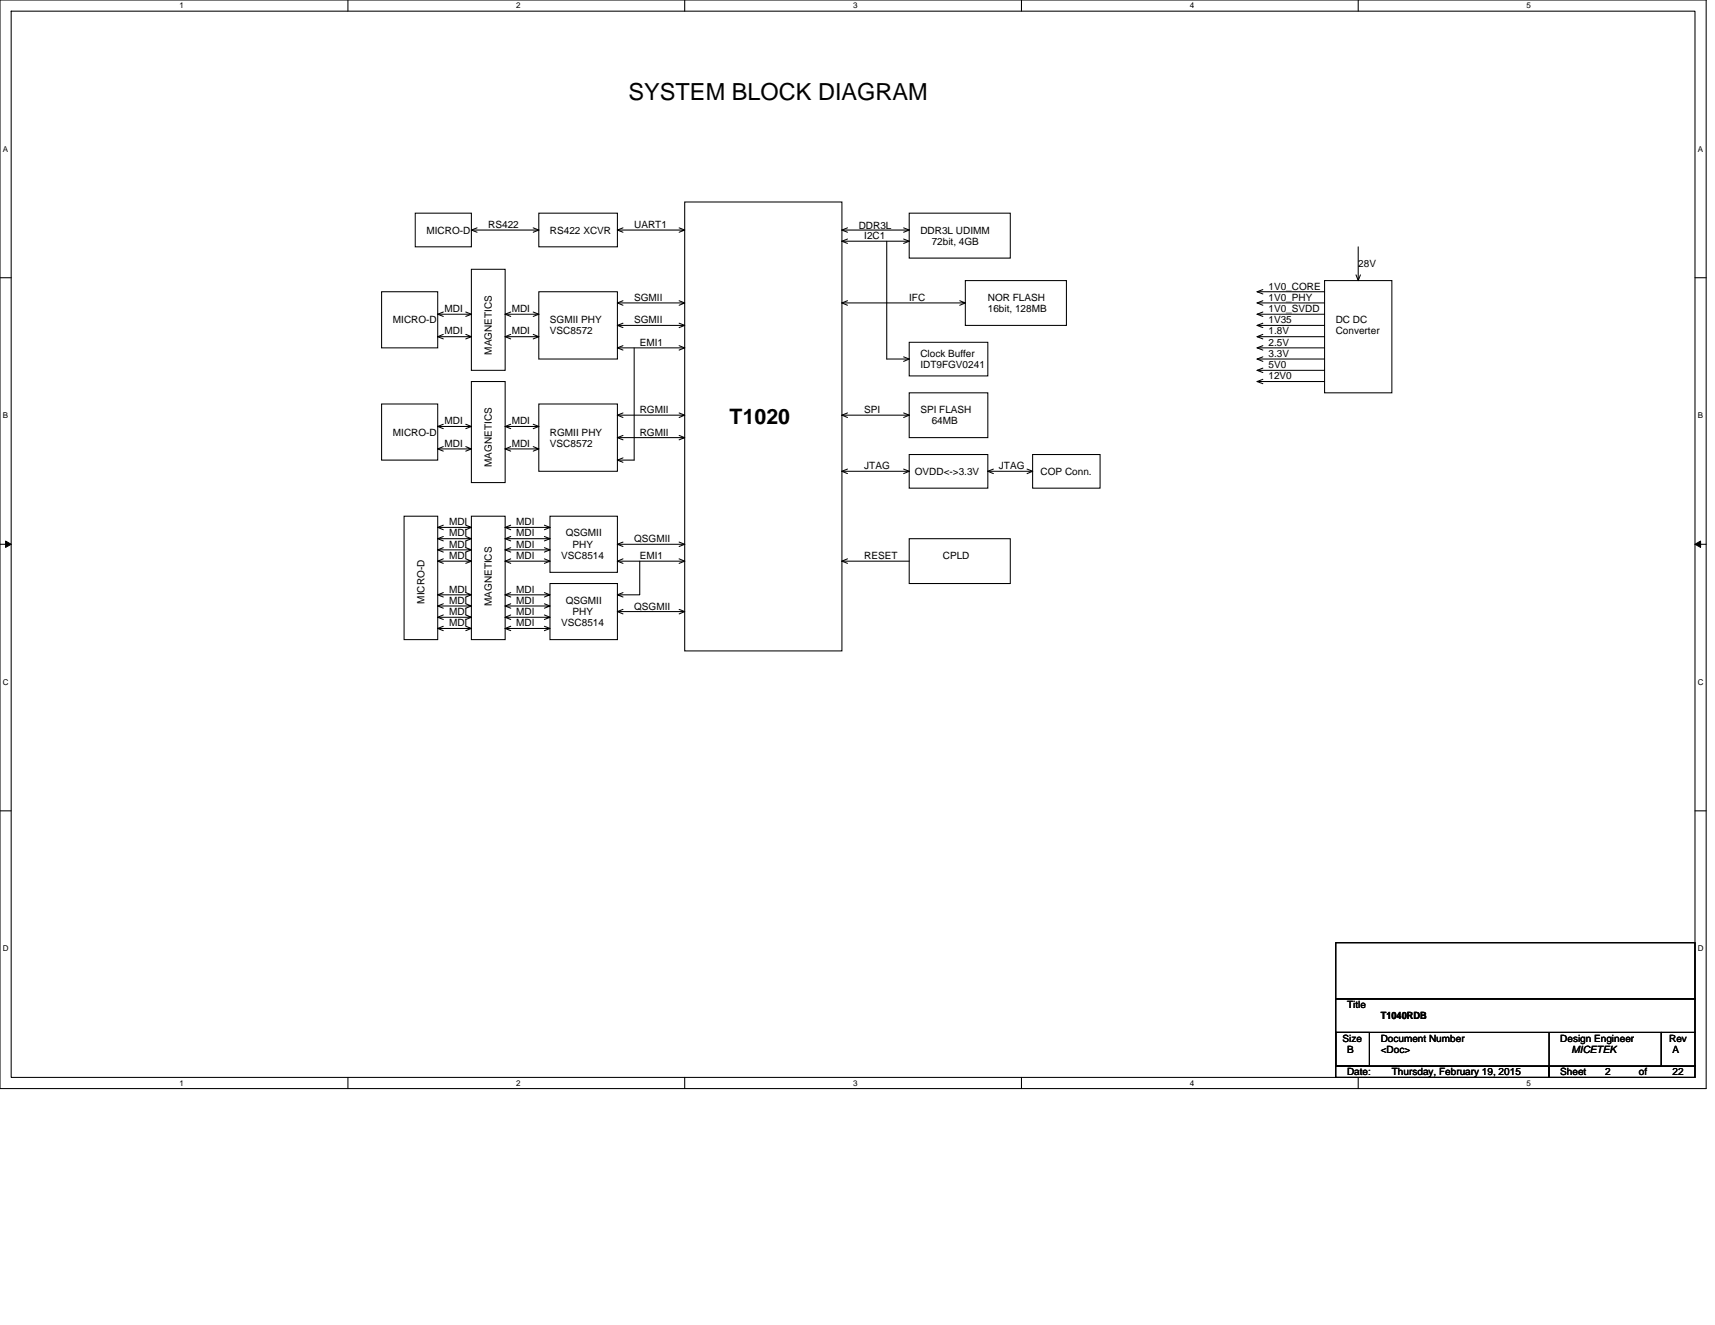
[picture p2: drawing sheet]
<svg xmlns="http://www.w3.org/2000/svg" width="279mm" height="216mm" viewBox="0 0 279 216" stroke-linecap="round" stroke-linejoin="round" font-family="sans-serif">
<path d="M0 0h278v177.4h-278zM1.8 1.8h274.3v173.8h-274.3z" fill="none" stroke="#000" stroke-width=".17"/>
<g fill="#fff">
<path d="M29.3 .2h.7v1.5h-.7z"/>
<path d="M29.3 175.7h.7v1.5h-.7z"/>
</g>
<path d="M56.7 0v1.8M56.7 175.6v1.8" fill="none" stroke="#000" stroke-width=".17"/>
<g fill="#fff">
<path d="M84.1 .2h.7v1.5h-.7z"/>
<path d="M84.1 175.7h.7v1.5h-.7z"/>
</g>
<path d="M111.5 0v1.8M111.5 175.6v1.8" fill="none" stroke="#000" stroke-width=".17"/>
<g fill="#fff">
<path d="M139 .2h.7v1.5h-.7z"/>
<path d="M139 175.7h.7v1.5h-.7z"/>
</g>
<path d="M166.4 0v1.8M166.4 175.6v1.8" fill="none" stroke="#000" stroke-width=".17"/>
<g fill="#fff">
<path d="M193.8 .2h.8v1.5h-.8z"/>
<path d="M193.8 175.7h.8v1.5h-.8z"/>
</g>
<path d="M221.3 0v1.8M221.3 175.6v1.8" fill="none" stroke="#000" stroke-width=".17"/>
<g fill="#fff">
<path d="M248.7 .2h.7v1.5h-.7z"/>
<path d="M248.7 175.7h.7v1.5h-.7z"/>
<path d="M.5 23.5h.8v1.5h-.8z"/>
<path d="M276.6 23.5h.9v1.5h-.9z"/>
<path d="M.5 67h.8v1.4h-.8z"/>
<path d="M276.6 67h.9v1.4h-.9z"/>
</g>
<path d="M0 45.3h1.8M276.1 45.3h1.9" fill="none" stroke="#000" stroke-width=".17"/>
<g fill="#fff">
<path d="M.5 110.4h.9v1.5h-.9z"/>
<path d="M276.6 110.4h1v1.5h-1z"/>
</g>
<path d="M0 88.7h1.8M276.1 88.7h1.9" fill="none" stroke="#000" stroke-width=".17"/>
<path d="M.9 88.2l.9 .5-.9 .5zM276.1 88.7l1-.5v1z" fill="#000" stroke="#000" stroke-width=".16"/>
<g fill="#fff">
<path d="M.5 153.8h.9v1.5h-.9z"/>
<path d="M276.6 153.8h1v1.5h-1z"/>
</g>
<g fill="none" stroke="#000" stroke-width=".17">
<path d="M67.6 34.7h9.2v5.5h-9.2zM76.8 37.5h11M76.8 37.5l.9 .3M77.7 37.1l-.9 .4M86.9 37.1l.9 .4M87.8 34.7h12.8v5.5h-12.8zM87.8 37.5l-.9 .3M100.6 37.5l.9 .3M100.6 37.5h10.9l-.9 .3M101.5 37.1l-.9 .4M110.6 37.1l.9 .4M111.5 32.9h25.7v73.2h-25.7z"/>
<path d="M137.2 39.3h10.9M137.2 39.3l.9 .4M137.2 37.5h10.9M137.2 37.5l.9 .3M138.1 38.9l-.9 .4M138.1 37.1l-.9 .4M144.5 39.3v19.2h3.6M147.2 37.1l.9 .4M147.2 38.9l.9 .4M148.1 34.7h16.5v7.4h-16.5zM148.1 37.5l-.9 .3M148.1 39.3l-.9 .4"/>
<path d="M62.2 47.5h9.1v9.2h-9.1zM71.3 51.2h5.5M71.3 51.2l.9 .4M71.3 54.9l.9 .3M72.2 50.8l-.9 .4M72.2 54.5l-.9 .4M75.9 50.8l.9 .4M75.9 54.5l.9 .4h-5.5M76.8 43.9h5.5v16.4h-5.5zM76.8 51.2l-.9 .4M76.8 54.9l-.9 .3M82.3 51.2h5.5"/>
<path d="M82.3 51.2l.9 .4M82.3 54.9l.9 .3M83.2 50.8l-.9 .4M83.2 54.5l-.9 .4M86.9 50.8l.9 .4M86.9 54.5l.9 .4h-5.5M87.8 51.2l-.9 .4M87.8 47.5h12.8v11h-12.8zM87.8 54.9l-.9 .3M100.6 53l.9 .4M100.6 53h10.9l-.9 .4M100.6 56.7h10.9"/>
<path d="M100.6 56.7l.9 .3M100.6 49.4l.9 .3M100.6 49.4h10.9l-.9 .3M101.5 52.7l-.9 .3M101.5 56.3l-.9 .4M101.5 49l-.9 .4M103.3 56.7v18.3h-2.7M110.6 52.7l.9 .3M110.6 56.3l.9 .4M110.6 49l.9 .4M111.5 56.7l-.9 .3M137.2 49.4l.9 .3"/>
<path d="M138.1 49l-.9 .4M147.2 58.1l.9 .4M148.1 55.8h12.8v5.5h-12.8zM148.1 58.5l-.9 .4M156.4 49l.9 .4h-20.1M157.3 45.7h16.4v7.3h-16.4zM157.3 49.4l-.9 .3M204.8 49.4l.9 .3M204.8 51.2l.9 .4M204.8 54.9l.9 .3M204.8 58.5l.9 .4M204.8 56.7l.9 .3"/>
<path d="M204.8 53l.9 .4M204.8 47.5l.9 .4M204.8 49.4h11M204.8 51.2h11M204.8 54.9h11M204.8 58.5h11M204.8 56.7h11M204.8 53h11M204.8 47.5h11M205.7 49l-.9 .4M205.7 50.8l-.9 .4M205.7 54.5l-.9 .4"/>
<path d="M205.7 58.1l-.9 .4M205.7 56.3l-.9 .4M205.7 52.7l-.9 .3M205.7 47.2l-.9 .3M205.7 60l-.9 .3M215.8 45.7h11v18.3h-11zM220.9 44.8l.4 .9M221.3 40.2v5.5M221.6 44.8l-.3 .9M62.2 65.8h9.1v9.2h-9.1zM71.3 69.5h5.5M71.3 69.5l.9 .3"/>
<path d="M71.3 73.2l.9 .3M72.2 69.1l-.9 .4M72.2 72.8l-.9 .4M75.9 69.1l.9 .4M75.9 72.8l.9 .4h-5.5M76.8 62.2h5.5v16.4h-5.5zM76.8 69.5l-.9 .3M76.8 73.2l-.9 .3M82.3 69.5h5.5M82.3 69.5l.9 .3M82.3 73.2l.9 .3M83.2 69.1l-.9 .4"/>
<path d="M83.2 72.8l-.9 .4M86.9 69.1l.9 .4M86.9 72.8l.9 .4h-5.5M87.8 65.8h12.8v11h-12.8zM87.8 69.5l-.9 .3M87.8 73.2l-.9 .3M100.6 71.3l.9 .4M100.6 71.3h10.9l-.9 .4M100.6 67.6l.9 .4M100.6 67.6h10.9l-.9 .4M100.6 75l.9 .3M101.5 71l-.9 .3"/>
<path d="M101.5 67.3l-.9 .3M101.5 74.6l-.9 .4M110.6 71l.9 .3M110.6 67.3l.9 .3M137.2 67.6l.9 .4M137.2 67.6h10.9M137.2 76.8h10.9M137.2 76.8l.9 .4M138.1 67.3l-.9 .3M138.1 76.4l-.9 .4M147.2 67.3l.9 .3M147.2 76.4l.9 .4"/>
<path d="M148.1 67.6l-.9 .4M148.1 64h12.8v7.3h-12.8zM148.1 74.1h12.8v5.4h-12.8zM148.1 76.8l-.9 .4M160.9 76.8h7.3M160.9 76.8l.9 .4M161.8 76.4l-.9 .4M167.3 76.4l.9 .4M168.2 74.1h11v5.4h-11zM168.2 76.8l-.9 .4M204.8 60.3l.9 .4M204.8 62.2l.9 .3"/>
<path d="M204.8 60.3h11M204.8 62.2h11M205.7 61.8l-.9 .4M65.8 84.1h5.5v20.1h-5.5zM71.3 85.9l.9 .4M71.3 87.8l.9 .3M71.3 89.6l.9 .4M71.3 91.4l.9 .4M71.3 96.9l.9 .4M71.3 98.7l.9 .4M72.2 85.6l-.9 .3M72.2 87.4l-.9 .4"/>
<path d="M72.2 89.2l-.9 .4M72.2 91.1l-.9 .3M72.2 96.6l-.9 .3M72.2 98.4l-.9 .3M75.9 85.6l.9 .3h-5.5M75.9 87.4l.9 .4h-5.5M75.9 89.2l.9 .4h-5.5M75.9 91.1l.9 .3h-5.5M75.9 96.6l.9 .3h-5.5M75.9 98.4l.9 .3h-5.5M76.8 84.1h5.5v20.1h-5.5zM76.8 85.9l-.9 .4"/>
<path d="M76.8 87.8l-.9 .3M76.8 89.6l-.9 .4M76.8 91.4l-.9 .4M76.8 96.9l-.9 .4M76.8 98.7l-.9 .4M82.3 85.9h7.3M82.3 85.9l.9 .4M82.3 87.8h7.3M82.3 87.8l.9 .3M82.3 89.6h7.3M82.3 89.6l.9 .4M82.3 91.4h7.3"/>
<path d="M82.3 91.4l.9 .4M82.3 96.9l.9 .4M82.3 96.9h7.3l-.9 .4M82.3 98.7l.9 .4M82.3 98.7h7.3l-.9 .4M83.2 85.6l-.9 .3M83.2 87.4l-.9 .4M83.2 89.2l-.9 .4M83.2 91.1l-.9 .3M83.2 96.6l-.9 .3M83.2 98.4l-.9 .3M88.7 85.6l.9 .3"/>
<path d="M88.7 87.4l.9 .4M88.7 89.2l.9 .4M88.7 91.1l.9 .3M88.7 96.6l.9 .3M88.7 98.4l.9 .3M89.6 84.1h11v9.2h-11zM89.6 95.1h11v9.1h-11zM89.6 85.9l-.9 .4M89.6 87.8l-.9 .3M89.6 89.6l-.9 .4M89.6 91.4l-.9 .4M100.6 91.4h10.9"/>
<path d="M100.6 91.4l.9 .4M100.6 88.7h10.9M100.6 88.7l.9 .3M100.6 99.7l.9 .3M101.5 91.1l-.9 .3M101.5 96.6l-.9 .3M101.5 88.3l-.9 .4M101.5 99.3l-.9 .4M104.2 91.4v5.5h-3.6l.9 .4M110.6 91.1l.9 .3M110.6 88.3l.9 .4M110.6 99.3l.9 .4h-10.9"/>
<path d="M111.5 91.4l-.9 .4M111.5 88.7l-.9 .3M111.5 99.7l-.9 .3M137.2 91.4l.9 .4M137.2 91.4h10.9M138.1 91.1l-.9 .3M148.1 87.8h16.5v7.3h-16.5zM71.3 100.6l.9 .3M71.3 102.4l.9 .4M72.2 100.2l-.9 .4M72.2 102l-.9 .4M75.9 100.2l.9 .4h-5.5"/>
<path d="M75.9 102l.9 .4h-5.5M76.8 100.6l-.9 .3M76.8 102.4l-.9 .4M82.3 100.6l.9 .3M82.3 100.6h7.3l-.9 .3M82.3 102.4l.9 .4M82.3 102.4h7.3l-.9 .4M83.2 100.2l-.9 .4M83.2 102l-.9 .4M88.7 100.2l.9 .4M88.7 102l.9 .4M0 132.1h1.8"/>
<path d="M276.1 132.1h1.9M217.6 153.6h58.5v9.2h-58.5zM217.6 162.8h58.5v5.4h-58.5zM217.6 168.2h53.1v5.5h-53.1zM217.6 173.7h34.8v1.9h-34.8zM217.6 168.2h5.5v5.5h-5.5zM252.4 173.7h23.7v1.9h-23.7zM252.4 168.2v5.5M270.7 168.2h5.4v5.5h-5.4z"/>
</g>
<text font-size="3.8" x="102.4" y="16.2">SYSTEM BLOCK DIAGRAM</text>
<text font-size="3.5" x="118.9" y="69">T1020</text>
<g font-size="1.6">
<text x="69.5" y="38.1">MICRO-D</text>
<text x="79.5" y="37.1">RS422</text>
<text x="89.6" y="38.1">RS422 XCVR</text>
<text x="103.3" y="37.1">UART1</text>
<text x="139.9" y="37.3">DDR3L</text>
<text x="140.8" y="39">I2C1</text>
<text x="149.9" y="38.1">DDR3L UDIMM</text>
<text x="151.8" y="39.9">72bit, 4GB</text>
<text x="206.7" y="47.2">1V0_CORE</text>
<text x="221.3" y="43.5">28V</text>
<text x="64" y="52.7">MICRO-D</text>
<text x="72.4" y="50.8">MDI</text>
<text x="83.4" y="50.8">MDI</text>
<text x="89.6" y="52.7">SGMII PHY</text>
<text x="103.3" y="52.7">SGMII</text>
<text x="103.3" y="49">SGMII</text>
<text x="148.1" y="49">IFC</text>
<text x="160.9" y="49">NOR FLASH</text>
<text x="160.9" y="50.8">16bit, 128MB</text>
<text x="206.7" y="52.7">1V35</text>
<text x="206.7" y="49">1V0_PHY</text>
<text x="206.7" y="50.8">1V0_SVDD</text>
<text x="217.6" y="52.7">DC DC</text>
<text x="72.4" y="54.5">MDI</text>
<text x="80.1" y="57.8" transform="rotate(-90 80.1 57.8)">MAGNETICS</text>
<text x="83.4" y="54.5">MDI</text>
<text x="89.6" y="54.5">VSC8572</text>
<text x="104.2" y="56.3">EMI1</text>
<text x="149.9" y="58.2">Clock Buffer</text>
<text x="149.9" y="60">IDT9FGV0241</text>
<text x="206.7" y="54.5">1.8V</text>
<text x="206.7" y="58.2">3.3V</text>
<text x="206.7" y="56.3">2.5V</text>
<text x="206.7" y="60">5V0</text>
<text x="217.6" y="54.4">Converter</text>
<text x="206.7" y="61.8">12V0</text>
<text x="64" y="71">MICRO-D</text>
<text x="72.4" y="69.1">MDI</text>
<text x="83.4" y="69.1">MDI</text>
<text x="89.6" y="71">RGMII PHY</text>
<text x="104.2" y="71">RGMII</text>
<text x="104.2" y="67.3">RGMII</text>
<text x="140.8" y="67.3">SPI</text>
<text x="149.9" y="67.3">SPI FLASH</text>
<text x="151.8" y="69.1">64MB</text>
<text x="72.4" y="72.8">MDI</text>
<text x="80.1" y="76.1" transform="rotate(-90 80.1 76.1)">MAGNETICS</text>
<text x="83.4" y="72.8">MDI</text>
<text x="89.6" y="72.8">VSC8572</text>
<text x="140.8" y="76.5">JTAG</text>
<text x="149" y="77.4">OVDD&lt;-&gt;3.3V</text>
<text x="162.8" y="76.5">JTAG</text>
<text x="169.5" y="77.4">COP Conn.</text>
<text x="73.2" y="85.6">MDI</text>
<text x="73.2" y="87.4">MDI</text>
<text x="73.2" y="89.3">MDI</text>
<text x="84.1" y="85.6">MDI</text>
<text x="84.1" y="87.4">MDI</text>
<text x="84.1" y="89.3">MDI</text>
<text x="92.2" y="87.4">QSGMII</text>
<text x="93.3" y="89.3">PHY</text>
<text x="103.3" y="88.3">QSGMII</text>
<text x="73.2" y="91.1">MDI</text>
<text x="84.1" y="91.1">MDI</text>
<text x="91.4" y="91.1">VSC8514</text>
<text x="104.2" y="91.1">EMI1</text>
<text x="140.8" y="91.1">RESET</text>
<text x="153.6" y="91.1">CPLD</text>
<text x="69.2" y="98.4" transform="rotate(-90 69.2 98.4)">MICRO-D</text>
<text x="73.2" y="96.6">MDI</text>
<text x="73.2" y="98.4">MDI</text>
<text x="73.2" y="100.2">MDI</text>
<text x="80.1" y="98.7" transform="rotate(-90 80.1 98.7)">MAGNETICS</text>
<text x="84.1" y="96.6">MDI</text>
<text x="84.1" y="98.4">MDI</text>
<text x="84.1" y="100.2">MDI</text>
<text x="92.2" y="98.4">QSGMII</text>
<text x="93.3" y="100.2">PHY</text>
<text x="103.3" y="99.3">QSGMII</text>
<text x="73.2" y="102.1">MDI</text>
<text x="84.1" y="102.1">MDI</text>
<text x="91.4" y="102.1">VSC8514</text>
<text x="219.5" y="164.2">Title</text>
<text x="224.9" y="166.1">T1040RDB</text>
<text x="218.7" y="169.7">Size</text>
<text x="219.5" y="171.6">B</text>
<text x="224.9" y="169.7">Document Number</text>
<text x="224.9" y="171.6">&lt;Doc&gt;</text>
<text x="254.2" y="169.7">Design Engineer</text>
<text x="256" y="171.6">MICETEK</text>
<text x="271.9" y="169.7">Rev</text>
<text x="272.5" y="171.6">A</text>
<text x="219.5" y="175.2">Date:</text>
<text x="226.8" y="175.2">Thursday, February 19, 2015</text>
<text x="254.2" y="175.2">Sheet</text>
<text x="261.5" y="175.2">2</text>
<text x="267" y="175.2">of</text>
<text x="272.5" y="175.2">22</text>
</g>
<g font-size="1.3">
<text x="29.3" y="1.4">1</text>
<text x="84.1" y="1.4">2</text>
<text x="139" y="1.4">3</text>
<text x="193.8" y="1.4">4</text>
<text x="248.7" y="1.4">5</text>
<text x=".5" y="24.7">A</text>
<text x="276.6" y="24.7">A</text>
<text x=".5" y="68.2">B</text>
<text x="276.6" y="68.2">B</text>
<text x=".5" y="111.6">C</text>
<text x="276.6" y="111.6">C</text>
<text x=".5" y="155">D</text>
<text x="276.6" y="155">D</text>
<text x="29.3" y="176.9">1</text>
<text x="84.1" y="176.9">2</text>
<text x="139" y="176.9">3</text>
<text x="193.8" y="176.9">4</text>
<text x="248.7" y="176.9">5</text>
</g>
</svg>
